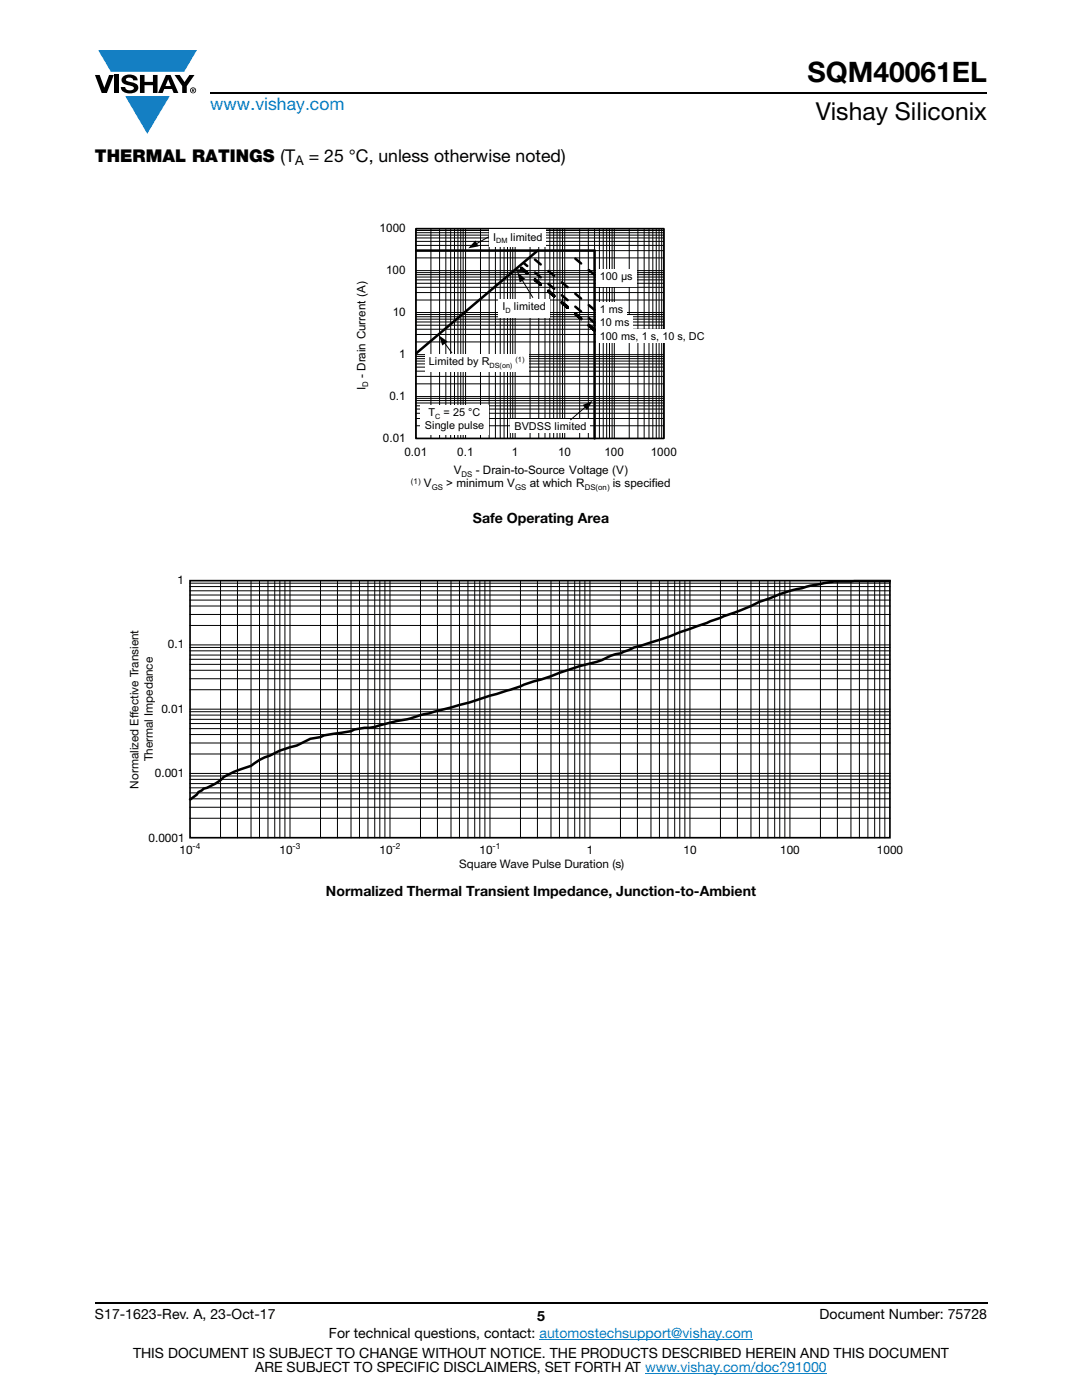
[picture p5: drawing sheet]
<svg xmlns="http://www.w3.org/2000/svg" width="216mm" height="279mm" viewBox="0 0 216 279" stroke-linecap="round" stroke-linejoin="round" font-family="sans-serif">
<g fill="#147fc3">
<path d="M19.6 10h19.7l-2.6 4.3h-1.1h-13.5z"/>
<path d="M25 19.2h8.9l-4.5 7.5z"/>
</g>
<g fill="#000">
<path d="M18.9 15h1l.9 2.5 1-2.5h.9l-1.4 3.6h-1zM22.9 15h.9v3.6h-.9zM24.6 15.3a2.1 2.1 0 0 1 2.8 .3l.1 .4h-.9a.79 .79 0 0 0-.7-.5 .79 .79 0 0 0-.8 .4l.3 .3 1 .2a1.08 1.08 0 0 1 1.2 1 1.08 1.08 0 0 1-1.1 1.2 1.73 1.73 0 0 1-2.4-1.2h.9a.96 .96 0 0 0 .8 .6 .96 .96 0 0 0 .9-.4 1.31 1.31 0 0 0-1.2-.6 1.03 1.03 0 0 1-1.1-.6 1.03 1.03 0 0 1 .2-1.1zM27.9 15h.9v1.3h1.7v-1.3h.9v3.6h-.9v-1.6h-1.7v1.6h-.9zM34.8 15h1.1l.9 1.4 1-1.4h1l-1.5 2.2v1.4h-.9v-1.4z"/>
<path d="M33.6 15.9l.5 1.3h-1.1zM33.1 15l-1.6 3.6h1l.3-.8h1.5l.3 .8h1l-1.6-3.6z"/>
<path d="M38.4 17.8h.2v.2h-.2zM38.3 17.7v.7h.1v-.3l.4 .3-.2-.3 .2-.2-.1-.2z"/>
<path d="M38.1 18a.46 .46 0 0 1 .9 0 .46 .46 0 0 1-.9 0zM37.9 18a.6 .6 0 0 0 1.2 0 .6 .6 0 0 0-1.2 0z"/>
</g>
<path d="M42 18.6h155M18.9 260h178.1" fill="none" stroke="#000" stroke-width=".36"/>
<path d="M107.7 267.3h42.6M128.7 274h36.3" fill="none" stroke="#067ec4" stroke-width=".2"/>
<path d="M68.2 41.3h79.5v57h-79.5z" fill="#fff"/>
<g fill="none" stroke="#000" stroke-width=".2">
<path d="M83 59.9h49.5M83 58.4h49.5M83 57.3h49.5M83 56.5h49.5M83 55.9h49.5M83 55.3h49.5M83 54.8h49.5M83 54.4h49.5M83 51.5h49.5M83 50h49.5M83 49h49.5M83 48.2h49.5"/>
<path d="M83 47.5h49.5M83 46.9h49.5M83 46.4h49.5M83 46h49.5M83 45.6h49.5v41.9h-49.5zM83 54h49.5M86 45.6v41.9M87.7 45.6v41.9M89 45.6v41.9M89.9 45.6v41.9M90.7 45.6v41.9M91.4 45.6v41.9"/>
<path d="M91.9 45.6v41.9M92.4 45.6v41.9M92.9 45.6v41.9M95.9 45.6v41.9M97.6 45.6v41.9M98.9 45.6v41.9M99.8 45.6v41.9M100.6 45.6v41.9M101.3 45.6v41.9M101.8 45.6v41.9M102.3 45.6v41.9M102.8 45.6v41.9"/>
<path d="M105.8 45.6v41.9M107.5 45.6v41.9M108.7 45.6v41.9M109.7 45.6v41.9M110.5 45.6v41.9M111.2 45.6v41.9M111.7 45.6v41.9M112.2 45.6v41.9M112.7 45.6v41.9M115.7 45.6v41.9M117.4 45.6v41.9M118.6 45.6v41.9"/>
<path d="M119.6 45.6v41.9M120.4 45.6v41.9M121.1 45.6v41.9M121.6 45.6v41.9M122.1 45.6v41.9M122.6 45.6v41.9M125.6 45.6v41.9M127.3 45.6v41.9M128.5 45.6v41.9M129.5 45.6v41.9M130.3 45.6v41.9M130.9 45.6v41.9"/>
<path d="M131.5 45.6v41.9M132 45.6v41.9M83 79.9h49.5M83 79.5h49.5M83 76.6h49.5M83 75.1h49.5M83 74.1h49.5M83 73.3h49.5M83 72.6h49.5M83 72.1h49.5M83 71.6h49.5M83 71.1h49.5"/>
<path d="M83 68.2h49.5M83 66.8h49.5M83 65.7h49.5M83 64.9h49.5M83 64.3h49.5M83 63.7h49.5M83 63.2h49.5M83 62.8h49.5M83 79.1h49.5M83 70.8h49.5M83 62.4h49.5M83 85h49.5"/>
<path d="M83 83.5h49.5M83 82.5h49.5M83 81.6h49.5M83 81h49.5M83 80.4h49.5"/>
</g>
<path d="M83 45.6h49.5v41.9h-49.5z" fill="none" stroke="#000" stroke-width=".34"/>
<path d="M83 50h35.6M103.2 54h1.2M107.3 50l-24.3 20.6M118.6 50v37.5" fill="none" stroke="#000" stroke-width=".5"/>
<path d="M118.6 54.9l-5.1-4.4M118.6 64.4l-14.1-11.9M118.6 65.9l-14.7-12.4M118.6 65.8l-14.7-12.5M118.6 61.9l-12.1-10.3" fill="none" stroke="#000" stroke-width=".5" stroke-dasharray="1.5 2"/>
<g fill="#fff">
<path d="M97.7 45.9h11.2v3.4h-11.2z"/>
<path d="M84.8 70.7h20.7v3.4h-20.7z"/>
<path d="M83.8 80.9h13.6v5.9h-13.6z"/>
<path d="M101.9 83.6h15.8v2.8h-15.8z"/>
<path d="M118.9 65.6h22.6v2.8h-22.6z"/>
<path d="M118.9 63h7.4v2.7h-7.4z"/>
<path d="M118.9 60.3h6.2v2.7h-6.2z"/>
<path d="M118.9 53.7h8v3.5h-8z"/>
</g>
<path d="M104.1 55.7l2.2 3.7M88.6 68.3l1.6 2.2M117 81.1l-3.2 2.7" fill="none" stroke="#000" stroke-width=".2"/>
<path d="M103.2 54.3l1.6 1.4-1.1 .7zM87.6 66.9l1.7 1.3-1 .8zM116.3 80.8l1.9-.8-1.1 1.8z" fill="#000"/>
<path d="M99.5 59.7h10.2v3.6h-10.2z" fill="#fff"/>
<path d="M97.6 47.2l-2.7 1.5" fill="none" stroke="#000" stroke-width=".2"/>
<path d="M94.9 48l.6 1.2-2.1 .4z" fill="#000"/>
<path d="M25.7 114.6h154.5v59.2h-154.5z" fill="#fff"/>
<g fill="none" stroke="#000" stroke-width=".2">
<path d="M37.9 119.8h139.7M37.9 118.7h139.7M37.9 117.9h139.7M37.9 117.1h139.7M37.9 116.4h139.7M44 115.9v51.3M47.4 115.9v51.3M50.1 115.9v51.3M51.8 115.9v51.3M53.5 115.9v51.3M54.8 115.9v51.3M55.8 115.9v51.3"/>
<path d="M56.9 115.9v51.3M57.9 115.9v51.3M64 115.9v51.3M67.3 115.9v51.3M70 115.9v51.3M71.7 115.9v51.3M73.4 115.9v51.3M74.8 115.9v51.3M75.8 115.9v51.3M76.8 115.9v51.3M77.8 115.9v51.3M83.9 115.9v51.3"/>
<path d="M87.3 115.9v51.3M90 115.9v51.3M91.7 115.9v51.3M93.4 115.9v51.3M94.7 115.9v51.3M95.7 115.9v51.3M96.8 115.9v51.3M97.8 115.9v51.3M103.9 115.9v51.3M107.2 115.9v51.3M109.9 115.9v51.3M111.6 115.9v51.3"/>
<path d="M113.3 115.9v51.3M114.7 115.9v51.3M115.7 115.9v51.3M116.7 115.9v51.3M117.7 115.9v51.3M123.8 115.9v51.3M127.2 115.9v51.3M129.9 115.9v51.3M131.6 115.9v51.3M133.3 115.9v51.3M134.6 115.9v51.3M135.6 115.9v51.3"/>
<path d="M136.7 115.9v51.3M137.7 115.9v51.3M143.8 115.9v51.3M147.1 115.9v51.3M149.8 115.9v51.3M151.5 115.9v51.3M153.2 115.9v51.3M154.6 115.9v51.3M155.6 115.9v51.3M156.6 115.9v51.3M157.6 115.9v51.3M163.7 115.9v51.3"/>
<path d="M167.1 115.9v51.3M169.8 115.9v51.3M171.5 115.9v51.3M173.2 115.9v51.3M174.5 115.9v51.3M175.5 115.9v51.3M176.6 115.9v51.3M37.9 137.7h139.7M37.9 135.5h139.7M37.9 133.8h139.7M37.9 132.6h139.7M37.9 131.6h139.7"/>
<path d="M37.9 130.7h139.7M37.9 129.9h139.7M37.9 129.2h139.7M37.9 124.8h139.7M37.9 122.6h139.7M37.9 120.9h139.7M37.9 128.7h139.7M37.9 159.4h139.7M37.9 158.2h139.7M37.9 157.2h139.7M37.9 156.4h139.7M37.9 155.5h139.7"/>
<path d="M37.9 154.9h139.7M37.9 150.5h139.7M37.9 148.3h139.7M37.9 146.6h139.7M37.9 145.4h139.7M37.9 144.4h139.7M37.9 143.6h139.7M37.9 142.7h139.7M37.9 142h139.7M37.9 154.4h139.7M37.9 141.5h139.7M37.9 163.3h139.7"/>
<path d="M37.9 161.1h139.7"/>
</g>
<path d="M37.9 115.9h139.7v51.3h-139.7z" fill="none" stroke="#000" stroke-width=".34"/>
<path d="M177.5 116h-7a31.7 31.7 0 0 0-10.5 1.4 23.1 23.1 0 0 0-6.4 2l-2.1 .7-3.7 1.7-14.2 5.2-7.1 2.2-2.7 1.2-2 .5a19.3 19.3 0 0 1-6.1 2l-7.8 2.7-1.3 .4a275.9 275.9 0 0 1-30.8 8.7l-2 .5a9.2 9.2 0 0 0-3.8 .7l-5.4 .9-.6 .3-2.1 .3-2.7 1.4-3.4 1-2 1a9.9 9.9 0 0 0-3.7 2 17.1 17.1 0 0 0-7.1 3.6l-1.7 .8-.7 .2-1 .7-.3 .5-1.3 .9" fill="none" stroke="#000" stroke-width=".5"/>
<text font-size="5.6" x="161.1" y="16.4">SQM40061EL</text>
<text font-size="4.9" x="162.8" y="24">Vishay Siliconix</text>
<text font-size="3.5" fill="#067ec4" x="42" y="21.9">www.vishay.com</text>
<g font-size="3.5">
<text x="18.9" y="32.3">THERMAL RATINGS (T</text>
<text x="61.6" y="32.3">= 25 °C, unless otherwise noted)</text>
</g>
<g font-size="2.8">
<text x="94.3" y="104.5">Safe Operating Area</text>
<text x="65" y="178.8">Normalized Thermal Transient Impedance, Junction-to-Ambient</text>
<text x="18.9" y="263.3">S17-1623-Rev. A, 23-Oct-17</text>
<text x="107.2" y="263.6">5</text>
<text x="163.6" y="263.3">Document Number: 75728</text>
<text x="65.6" y="267.1">For technical questions, contact: automostechsupport@vishay.com</text>
<text x="26.5" y="271">THIS DOCUMENT IS SUBJECT TO CHANGE WITHOUT NOTICE. THE PRODUCTS DESCRIBED HEREIN AND THIS DOCUMENT</text>
<text x="50.9" y="273.8">ARE SUBJECT TO SPECIFIC DISCLAIMERS, SET FORTH AT www.vishay.com/doc?91000</text>
</g>
<text font-size="2.6" x="58.9" y="33">A</text>
<g font-size="2.3">
<text x="75.7" y="46.4">1000</text>
<text x="77.1" y="54.8">100</text>
<text x="78.4" y="63.1">10</text>
<text x="79.7" y="71.5">1</text>
<text x="72.9" y="75.5" transform="rotate(-90 72.9 75.5)">- Drain Current (A)</text>
<text x="72.9" y="77.9" transform="rotate(-90 72.9 77.9)">I</text>
<text x="77.7" y="79.9">0.1</text>
<text x="76.4" y="88.3">0.01</text>
<text x="80.7" y="91">0.01</text>
<text x="90.5" y="94.6">V</text>
<text x="91.3" y="91">0.1</text>
<text x="94.9" y="94.6">- Drain-to-Source Voltage (V)</text>
<text x="102.1" y="91">1</text>
<text x="111.4" y="91">10</text>
<text x="120.6" y="91">100</text>
<text x="129.9" y="91">1000</text>
<text x="84.6" y="97.3">V</text>
<text x="89" y="97.3">&gt; minimum V</text>
<text x="105.7" y="97.3">at which R</text>
<text x="122.3" y="97.3">is specified</text>
<text x="35.4" y="116.5">1</text>
<text x="33.5" y="129.4">0.1</text>
<text x="32.2" y="142.2">0.01</text>
<text x="30.9" y="155.1">0.001</text>
<text x="29.6" y="168">0.0001</text>
<text x="35.8" y="170.4">10</text>
<text x="55.8" y="170.4">10</text>
<text x="75.7" y="170.4">10</text>
<text x="95.7" y="170.4">10</text>
<text x="117.1" y="170.4">1</text>
<text x="136.4" y="170.4">10</text>
<text x="155.7" y="170.4">100</text>
<text x="175" y="170.4">1000</text>
</g>
<g font-size="2.3" fill="#050504">
<text x="30.5" y="152" transform="rotate(-90 30.5 152)">Thermal Impedance</text>
<text x="27.7" y="157.4" transform="rotate(-90 27.7 157.4)">Normalized Effective Transient</text>
<text x="91.6" y="173.3">Square Wave Pulse Duration (s)</text>
</g>
<g font-size="2.2">
<text x="98.4" y="48">I</text>
<text x="101.9" y="48">limited</text>
<text x="119.7" y="55.9">100 μs</text>
<text x="100.3" y="61.8">I</text>
<text x="102.5" y="61.8">limited</text>
<text x="119.7" y="65.1">10 ms</text>
<text x="119.7" y="62.4">1 ms</text>
<text x="119.7" y="67.8">100 ms, 1 s, 10 s, DC</text>
<text x="85.6" y="72.9">Limited by R</text>
<text x="85.5" y="83">T</text>
<text x="88.5" y="83">= 25 °C</text>
<text x="84.8" y="85.5">Single pulse</text>
<text x="102.7" y="85.8">BVDSS limited</text>
</g>
<g font-size="1.7">
<text x="38.4" y="169.4">-4</text>
<text x="58.4" y="169.4">-3</text>
<text x="78.3" y="169.4">-2</text>
<text x="98.3" y="169.4">-1</text>
</g>
<g font-size="1.6">
<text x="73.5" y="77.3" transform="rotate(-90 73.5 77.3)">D</text>
<text x="92.1" y="95.1">DS</text>
<text x="82" y="96.5">(1)</text>
<text x="86.1" y="97.8">GS</text>
<text x="102.8" y="97.8">GS</text>
<text x="116.7" y="97.8">DS(on)</text>
</g>
<g font-size="1.4">
<text x="99" y="48.5">DM</text>
<text x="100.9" y="62.4">D</text>
<text x="97.7" y="73.4">DS(on)</text>
<text x="102.9" y="72.2">(1)</text>
<text x="86.9" y="83.6">C</text>
</g>
</svg>
